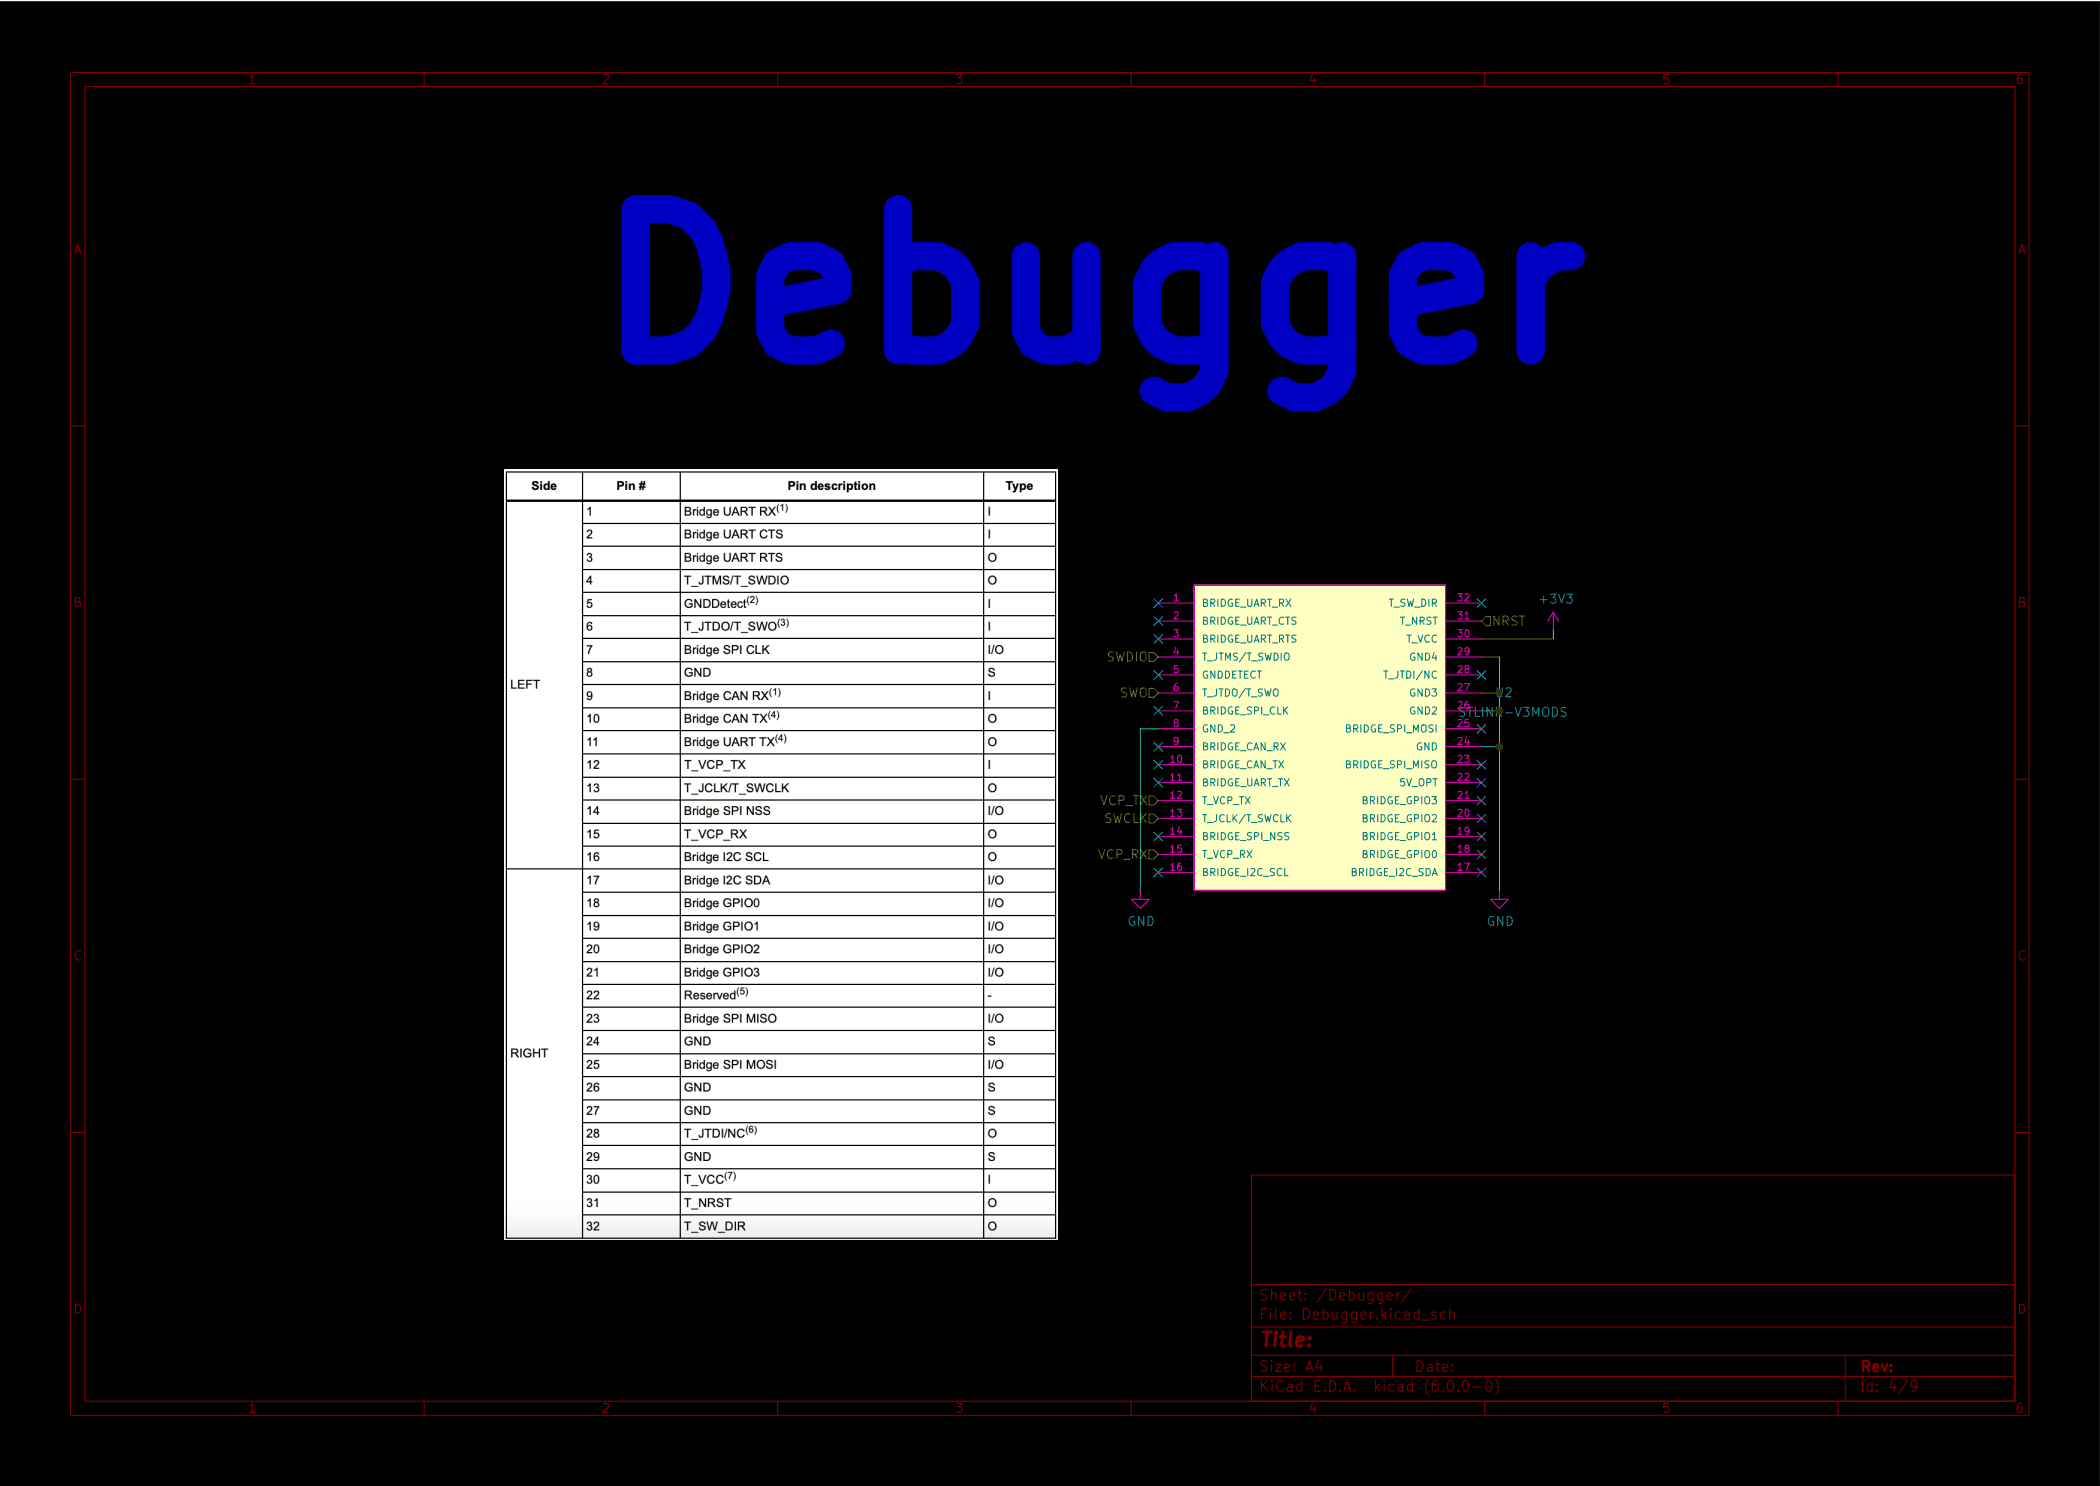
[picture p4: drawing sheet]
(kicad_sch (version 20211123) (generator eeschema)

 (paper "A4")

 (lib_symbols
  (symbol "JPW_Symbols:STLINK-V3MODS" (pin_names (offset 1.016)) (in_bom yes) (on_board yes)
   (property "Reference" "U" (id 0) (at -19.05 21.59 0) (effects (font (size 1.27 1.27)) (justify left bottom)))
   (property "Value" "STLINK-V3MODS" (id 1) (at 1.27 21.59 0) (effects (font (size 1.27 1.27)) (justify left bottom)))
   (property "Footprint" "JPW_Footprints:STLINKV3MODS" (id 2) (at 31.75 24.13 0) (effects (font (size 1.27 1.27)) (justify left bottom) hide))
   (property "Datasheet" "" (id 3) (at -26.67 19.05 0) (effects (font (size 1.27 1.27)) (justify left bottom) hide))
   (property "MANUFACTURER_PART_NUMBER" "STLINKV3MOS" (id 4) (at -20.32 31.75 0) (effects (font (size 1.27 1.27)) (justify left bottom) hide))
   (property "VENDOR" "STMicroelectronics" (id 5) (at 34.29 13.97 0) (effects (font (size 1.27 1.27)) (justify left bottom) hide))
   (symbol "STLINK-V3MODS_0_0"
    (pin passive line (at -24.13 19.05 0) (length 5.08) (name "BRIDGE_UART_RX" (effects (font (size 1.016 1.016)))) (number "1" (effects (font (size 1.016 1.016)))))
    (pin passive line (at -24.13 -3.81 0) (length 5.08) (name "BRIDGE_CAN_TX" (effects (font (size 1.016 1.016)))) (number "10" (effects (font (size 1.016 1.016)))))
    (pin passive line (at -24.13 -6.35 0) (length 5.08) (name "BRIDGE_UART_TX" (effects (font (size 1.016 1.016)))) (number "11" (effects (font (size 1.016 1.016)))))
    (pin passive line (at -24.13 -8.89 0) (length 5.08) (name "T_VCP_TX" (effects (font (size 1.016 1.016)))) (number "12" (effects (font (size 1.016 1.016)))))
    (pin passive line (at -24.13 -11.43 0) (length 5.08) (name "T_JCLK/T_SWCLK" (effects (font (size 1.016 1.016)))) (number "13" (effects (font (size 1.016 1.016)))))
    (pin passive line (at -24.13 -13.97 0) (length 5.08) (name "BRIDGE_SPI_NSS" (effects (font (size 1.016 1.016)))) (number "14" (effects (font (size 1.016 1.016)))))
    (pin passive line (at -24.13 -16.51 0) (length 5.08) (name "T_VCP_RX" (effects (font (size 1.016 1.016)))) (number "15" (effects (font (size 1.016 1.016)))))
    (pin bidirectional line (at -24.13 -19.05 0) (length 5.08) (name "BRIDGE_I2C_SCL" (effects (font (size 1.016 1.016)))) (number "16" (effects (font (size 1.016 1.016)))))
    (pin bidirectional line (at 21.59 -19.05 180) (length 5.08) (name "BRIDGE_I2C_SDA" (effects (font (size 1.016 1.016)))) (number "17" (effects (font (size 1.016 1.016)))))
    (pin bidirectional line (at 21.59 -16.51 180) (length 5.08) (name "BRIDGE_GPIO0" (effects (font (size 1.016 1.016)))) (number "18" (effects (font (size 1.016 1.016)))))
    (pin bidirectional line (at 21.59 -13.97 180) (length 5.08) (name "BRIDGE_GPIO1" (effects (font (size 1.016 1.016)))) (number "19" (effects (font (size 1.016 1.016)))))
    (pin passive line (at -24.13 16.51 0) (length 5.08) (name "BRIDGE_UART_CTS" (effects (font (size 1.016 1.016)))) (number "2" (effects (font (size 1.016 1.016)))))
    (pin bidirectional line (at 21.59 -11.43 180) (length 5.08) (name "BRIDGE_GPIO2" (effects (font (size 1.016 1.016)))) (number "20" (effects (font (size 1.016 1.016)))))
    (pin bidirectional line (at 21.59 -8.89 180) (length 5.08) (name "BRIDGE_GPIO3" (effects (font (size 1.016 1.016)))) (number "21" (effects (font (size 1.016 1.016)))))
    (pin passive line (at 21.59 -6.35 180) (length 5.08) (name "5V_OPT" (effects (font (size 1.016 1.016)))) (number "22" (effects (font (size 1.016 1.016)))))
    (pin passive line (at 21.59 -3.81 180) (length 5.08) (name "BRIDGE_SPI_MISO" (effects (font (size 1.016 1.016)))) (number "23" (effects (font (size 1.016 1.016)))))
    (pin passive line (at 21.59 -1.27 180) (length 5.08) (name "GND" (effects (font (size 1.016 1.016)))) (number "24" (effects (font (size 1.016 1.016)))))
    (pin passive line (at 21.59 1.27 180) (length 5.08) (name "BRIDGE_SPI_MOSI" (effects (font (size 1.016 1.016)))) (number "25" (effects (font (size 1.016 1.016)))))
    (pin passive line (at 21.59 3.81 180) (length 5.08) (name "GND2" (effects (font (size 1.016 1.016)))) (number "26" (effects (font (size 1.016 1.016)))))
    (pin passive line (at 21.59 6.35 180) (length 5.08) (name "GND3" (effects (font (size 1.016 1.016)))) (number "27" (effects (font (size 1.016 1.016)))))
    (pin passive line (at 21.59 8.89 180) (length 5.08) (name "T_JTDI/NC" (effects (font (size 1.016 1.016)))) (number "28" (effects (font (size 1.016 1.016)))))
    (pin passive line (at 21.59 11.43 180) (length 5.08) (name "GND4" (effects (font (size 1.016 1.016)))) (number "29" (effects (font (size 1.016 1.016)))))
    (pin passive line (at -24.13 13.97 0) (length 5.08) (name "BRIDGE_UART_RTS" (effects (font (size 1.016 1.016)))) (number "3" (effects (font (size 1.016 1.016)))))
    (pin passive line (at 21.59 13.97 180) (length 5.08) (name "T_VCC" (effects (font (size 1.016 1.016)))) (number "30" (effects (font (size 1.016 1.016)))))
    (pin passive line (at 21.59 16.51 180) (length 5.08) (name "T_NRST" (effects (font (size 1.016 1.016)))) (number "31" (effects (font (size 1.016 1.016)))))
    (pin passive line (at 21.59 19.05 180) (length 5.08) (name "T_SW_DIR" (effects (font (size 1.016 1.016)))) (number "32" (effects (font (size 1.016 1.016)))))
    (pin passive line (at -24.13 11.43 0) (length 5.08) (name "T_JTMS/T_SWDIO" (effects (font (size 1.016 1.016)))) (number "4" (effects (font (size 1.016 1.016)))))
    (pin passive line (at -24.13 8.89 0) (length 5.08) (name "GNDDETECT" (effects (font (size 1.016 1.016)))) (number "5" (effects (font (size 1.016 1.016)))))
    (pin passive line (at -24.13 6.35 0) (length 5.08) (name "T_JTDO/T_SWO" (effects (font (size 1.016 1.016)))) (number "6" (effects (font (size 1.016 1.016)))))
    (pin passive line (at -24.13 3.81 0) (length 5.08) (name "BRIDGE_SPI_CLK" (effects (font (size 1.016 1.016)))) (number "7" (effects (font (size 1.016 1.016)))))
    (pin passive line (at -24.13 1.27 0) (length 5.08) (name "GND_2" (effects (font (size 1.016 1.016)))) (number "8" (effects (font (size 1.016 1.016)))))
    (pin passive line (at -24.13 -1.27 0) (length 5.08) (name "BRIDGE_CAN_RX" (effects (font (size 1.016 1.016)))) (number "9" (effects (font (size 1.016 1.016))))))
   (symbol "STLINK-V3MODS_1_1"
    (rectangle (start -19.05 21.59) (end 16.51 -21.59) (stroke (width 0) (type default) (color 0 0 0 0)) (fill (type background)))))
  (symbol "power:+3V3" (power) (pin_names (offset 0)) (in_bom yes) (on_board yes)
   (property "Reference" "#PWR" (id 0) (at 0 -3.81 0) (effects (font (size 1.27 1.27)) hide))
   (property "Value" "+3V3" (id 1) (at 0 3.556 0) (effects (font (size 1.27 1.27))))
   (property "Footprint" "" (id 2) (at 0 0 0) (effects (font (size 1.27 1.27)) hide))
   (property "Datasheet" "" (id 3) (at 0 0 0) (effects (font (size 1.27 1.27)) hide))
   (symbol "+3V3_0_1"
    (polyline (pts (xy -0.762 1.27) (xy 0 2.54)) (stroke (width 0) (type default) (color 0 0 0 0)) (fill (type none)))
    (polyline (pts (xy 0 0) (xy 0 2.54)) (stroke (width 0) (type default) (color 0 0 0 0)) (fill (type none)))
    (polyline (pts (xy 0 2.54) (xy 0.762 1.27)) (stroke (width 0) (type default) (color 0 0 0 0)) (fill (type none))))
   (symbol "+3V3_1_1"
    (pin power_in line (at 0 0 90) (length 0) hide (name "+3V3" (effects (font (size 1.27 1.27)))) (number "1" (effects (font (size 1.27 1.27)))))))
  (symbol "power:GND" (power) (pin_names (offset 0)) (in_bom yes) (on_board yes)
   (property "Reference" "#PWR" (id 0) (at 0 -6.35 0) (effects (font (size 1.27 1.27)) hide))
   (property "Value" "GND" (id 1) (at 0 -3.81 0) (effects (font (size 1.27 1.27))))
   (property "Footprint" "" (id 2) (at 0 0 0) (effects (font (size 1.27 1.27)) hide))
   (property "Datasheet" "" (id 3) (at 0 0 0) (effects (font (size 1.27 1.27)) hide))
   (symbol "GND_0_1"
    (polyline (pts (xy 0 0) (xy 0 -1.27) (xy 1.27 -1.27) (xy 0 -2.54) (xy -1.27 -1.27) (xy 0 -1.27)) (stroke (width 0) (type default) (color 0 0 0 0)) (fill (type none))))
   (symbol "GND_1_1"
    (pin power_in line (at 0 0 270) (length 0) hide (name "GND" (effects (font (size 1.27 1.27)))) (number "1" (effects (font (size 1.27 1.27))))))))

 (junction (at 212.09 97.79) (diameter 0) (color 0 0 0 0))
 (junction (at 212.09 100.33) (diameter 0) (color 0 0 0 0))
 (junction (at 212.09 105.41) (diameter 0) (color 0 0 0 0))

 (no_connect (at 209.55 95.25))
 (no_connect (at 209.55 102.87))
 (no_connect (at 209.55 113.03))
 (no_connect (at 209.55 120.65))
 (no_connect (at 209.55 85.09))
 (no_connect (at 209.55 123.19))
 (no_connect (at 163.83 118.11))
 (no_connect (at 209.55 118.11))
 (no_connect (at 163.83 95.25))
 (no_connect (at 209.55 110.49))
 (no_connect (at 163.83 123.19))
 (no_connect (at 209.55 107.95))
 (no_connect (at 163.83 110.49))
 (no_connect (at 163.83 107.95))
 (no_connect (at 163.83 100.33))
 (no_connect (at 209.55 115.57))
 (no_connect (at 163.83 87.63))
 (no_connect (at 163.83 85.09))
 (no_connect (at 163.83 90.17))
 (no_connect (at 163.83 105.41))

 (wire (pts (xy 209.55 92.71) (xy 212.09 92.71)) (stroke (width 0) (type default) (color 0 0 0 0)))
 (wire (pts (xy 209.55 97.79) (xy 212.09 97.79)) (stroke (width 0) (type default) (color 0 0 0 0)))
 (wire (pts (xy 212.09 100.33) (xy 212.09 105.41)) (stroke (width 0) (type default) (color 0 0 0 0)))
 (wire (pts (xy 212.09 105.41) (xy 212.09 125.73)) (stroke (width 0) (type default) (color 0 0 0 0)))
 (wire (pts (xy 209.55 105.41) (xy 212.09 105.41)) (stroke (width 0) (type default) (color 0 0 0 0)))
 (wire (pts (xy 209.55 90.17) (xy 219.71 90.17)) (stroke (width 0) (type default) (color 0 0 0 0)))
 (wire (pts (xy 209.55 100.33) (xy 212.09 100.33)) (stroke (width 0) (type default) (color 0 0 0 0)))
 (wire (pts (xy 163.83 102.87) (xy 161.29 102.87)) (stroke (width 0) (type default) (color 0 0 0 0)))
 (wire (pts (xy 212.09 97.79) (xy 212.09 100.33)) (stroke (width 0) (type default) (color 0 0 0 0)))
 (wire (pts (xy 212.09 92.71) (xy 212.09 97.79)) (stroke (width 0) (type default) (color 0 0 0 0)))
 (wire (pts (xy 161.29 102.87) (xy 161.29 125.73)) (stroke (width 0) (type default) (color 0 0 0 0)))
 (wire (pts (xy 219.71 90.17) (xy 219.71 88.9)) (stroke (width 0) (type default) (color 0 0 0 0)))

 (image (at 110.49 120.65)
  (data))

 (text "Debugger" (at 82.55 55.88 0) (effects (font (size 19.9898 19.9898) (thickness 3.998) bold) (justify left bottom)))

 (hierarchical_label "SWCLK" (shape input) (at 163.83 115.57 180) (effects (font (size 1.27 1.27)) (justify right)))
 (hierarchical_label "NRST" (shape input) (at 209.55 87.63 0) (effects (font (size 1.27 1.27)) (justify left)))
 (hierarchical_label "VCP_RX" (shape input) (at 163.83 120.65 180) (effects (font (size 1.27 1.27)) (justify right)))
 (hierarchical_label "SWDIO" (shape input) (at 163.83 92.71 180) (effects (font (size 1.27 1.27)) (justify right)))
 (hierarchical_label "VCP_TX" (shape input) (at 163.83 113.03 180) (effects (font (size 1.27 1.27)) (justify right)))
 (hierarchical_label "SWO" (shape input) (at 163.83 97.79 180) (effects (font (size 1.27 1.27)) (justify right)))

 (symbol (lib_id "power:GND") (at 161.29 125.73 0) (unit 1) (in_bom yes) (on_board yes)
  (property "Reference" "#PWR037" (id 0) (at 161.29 132.08 0) (effects (font (size 1.27 1.27)) hide))
  (property "Value" "GND" (id 1) (at 161.417 130.1242 0))
  (property "Footprint" "" (id 2) (at 161.29 125.73 0) (effects (font (size 1.27 1.27)) hide))
  (property "Datasheet" "" (id 3) (at 161.29 125.73 0) (effects (font (size 1.27 1.27)) hide)) (pin "1"))

 (symbol (lib_id "power:GND") (at 212.09 125.73 0) (unit 1) (in_bom yes) (on_board yes)
  (property "Reference" "#PWR038" (id 0) (at 212.09 132.08 0) (effects (font (size 1.27 1.27)) hide))
  (property "Value" "GND" (id 1) (at 212.217 130.1242 0))
  (property "Footprint" "" (id 2) (at 212.09 125.73 0) (effects (font (size 1.27 1.27)) hide))
  (property "Datasheet" "" (id 3) (at 212.09 125.73 0) (effects (font (size 1.27 1.27)) hide)) (pin "1"))

 (symbol (lib_id "power:+3V3") (at 219.71 88.9 0) (unit 1) (in_bom yes) (on_board yes)
  (property "Reference" "#PWR036" (id 0) (at 219.71 92.71 0) (effects (font (size 1.27 1.27)) hide))
  (property "Value" "+3V3" (id 1) (at 220.091 84.5058 0))
  (property "Footprint" "" (id 2) (at 219.71 88.9 0) (effects (font (size 1.27 1.27)) hide))
  (property "Datasheet" "" (id 3) (at 219.71 88.9 0) (effects (font (size 1.27 1.27)) hide)) (pin "1"))

 (symbol (lib_id "JPW_Symbols:STLINK-V3MODS") (at 187.96 104.14 0) (unit 1) (in_bom yes) (on_board yes)
  (property "Reference" "U2" (id 0) (at 212.725 97.7605 0))
  (property "Value" "STLINK-V3MODS" (id 1) (at 213.995 100.5356 0))
  (property "Footprint" "JPW_Footprints:STLINKV3MODS" (id 2) (at 246.38 99.06 0) (effects (font (size 1.27 1.27)) (justify left bottom) hide))
  (property "Datasheet" "" (id 3) (at 187.96 104.14 0) (effects (font (size 1.27 1.27)) (justify left bottom) hide))
  (property "MANUFACTURER_PART_NUMBER" "STLINKV3MOS" (id 4) (at 194.31 91.44 0) (effects (font (size 1.27 1.27)) (justify left bottom) hide))
  (property "VENDOR" "STMicroelectronics" (id 5) (at 248.92 109.22 0) (effects (font (size 1.27 1.27)) (justify left bottom) hide)) (pin "1") (pin "10") (pin "11") (pin "12") (pin "13") (pin "14") (pin "15") (pin "16") (pin "17") (pin "18") (pin "19") (pin "2") (pin "20") (pin "21") (pin "22") (pin "23") (pin "24") (pin "25") (pin "26") (pin "27") (pin "28") (pin "29") (pin "3") (pin "30") (pin "31") (pin "32") (pin "4") (pin "5") (pin "6") (pin "7") (pin "8") (pin "9")))
